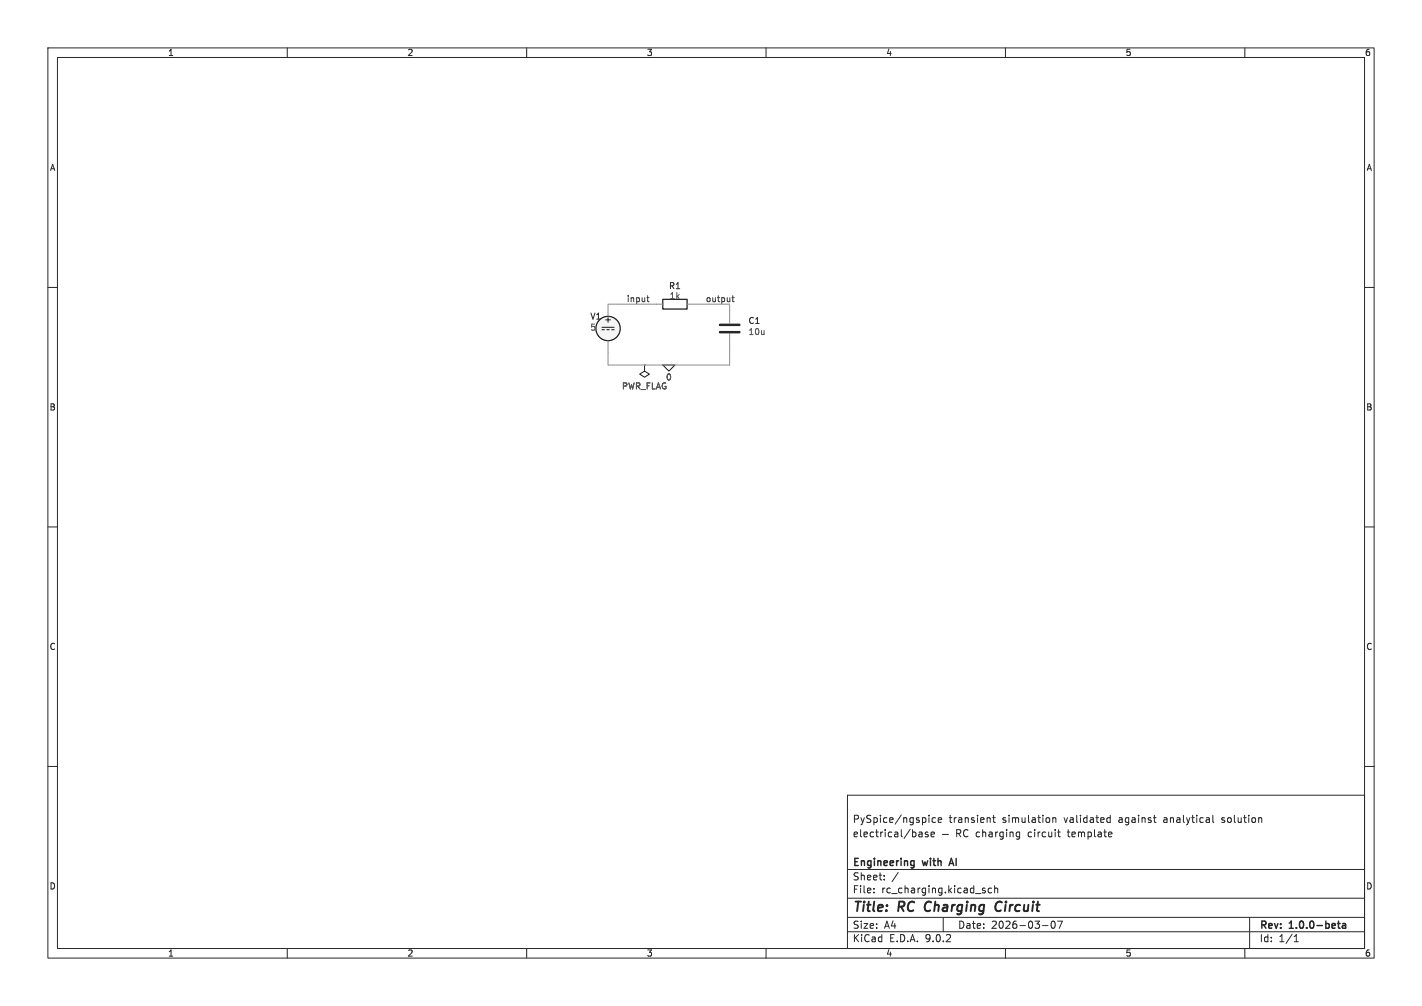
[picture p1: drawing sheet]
<svg xmlns="http://www.w3.org/2000/svg" width="297mm" height="210mm" viewBox="0 0 297 210" stroke-linecap="round" stroke-linejoin="round" font-family="sans-serif">
<path d="M0 0h297v210h-297z" fill="#fff" stroke="#fff" stroke-width=".21"/>
<g fill="none" stroke="#282828" stroke-width=".21">
<path d="M10 10h277v190h-277zM12 12h273v186h-273zM60 10v2M110 10v2M160 10v2M210 10v2M260 10v2M10 60h2M285 60h2M10 110h2M285 110h2M10 160h2"/>
<path d="M177 166h108v32h-108zM192 173.8h.5l.1 .9M192 174.6h.6M192.6 174.1l-.6 .1M193.8 173.8l-.3-.1-.3 .2 .1 .2 .5 .2v.3h-.6M194 170.2v.1M194.5 174.2l.7-.1-.1-.3-.4-.1-.2 .2v.7h.6M195.4 170.8l-.4-.1-.3 .3 .1 .6h.6M196 171.2l.7-.1-.1-.3-.4-.1-.2 .2v.7h.6M196.8 174.2h1.3M199.8 174l.7-.1 .2-.2-.1-.4-.8-.1v1.5M200.2 174l.5 .7"/>
<path d="M202.2 173.3a.71 .71 0 0 0-1 .5 .71 .71 0 0 0 .7 .9l.3-.1M204.6 173.8l-.4-.1-.3 .3 .1 .6h.6M205.2 173.8l.3-.1 .3 .1 .1 .9M205.2 173.2v1.5M206.6 173.8h.6v.9M207.2 174.1h-.5l-.2 .2 .2 .4 .5-.1M207.3 170.7h.6M207.5 170.2v1.3l.4 .2M208 173.7v1M208.4 173.7l-.4 .3M209.5 173.8l-.4-.1-.3 .3 .2 .6h.5M209.5 173.7v1.2l-.3 .3-.3-.1"/>
<path d="M210.2 173.2v.1M210.2 173.7v1M211 173.8l.2-.1 .3 .1 .1 .9M211 173.7v1M213 173.8l-.5-.1-.3 .3 .2 .6h.6M213 173.7v1.2l-.3 .3-.4-.1M219.9 170.8l.2-.1 .4 .1v.9M219.9 170.7v1M220.9 173.7h.6M221.1 174.5l.4 .2M231.3 171.6h.6M231.3 170.8h.6"/>
<path d="M231.9 170.2v1.5M232 173.7l.2 .4-.7 .1M232.2 174.6l-.2 .1M240.9 170.7h.6M241.3 171.7h.2M253.3 170.2v1.3l.2 .2M263.5 170.8v.9M285 160h2M60 198v2M110 198v2M160 198v2M177 194.5h108"/>
<path d="M177 191.5h108M177 187.5h108M177 181.5h108M182.5 186.3v.1M182.5 185.5v.1M184.7 183.6v.1M184.7 182.8v.1M187.6 182.1l-1.3 2M197 191.5v3M205.4 185.9l.3 .1 .1 .2-.2 .2h-.3M205.4 185.4l.3 .1M207.1 185.5l-.4-.1-.3 .3 .1 .6h.6"/>
<path d="M207.7 185.5l.3-.1 .3 .1 .1 .9M207.7 184.9v1.5M210 198v2M217.7 193.2h1.2M219.7 192.4l.2-.1a.8 .8 0 0 1 .5 .7 .8 .8 0 0 1-.5 .8l-.2-.1-.2-.5zM220.9 192.3h1l-.7 1.5M260 198v2M261 191.5v6.5M270.3 196.6h.9M270.3 195.5l.4-.4v1.5"/>
</g>
<path d="M190.5 179.7l.4 .1M190.9 179.7v1.2l-.3 .3M198.7 179.2l-.5 1.5M190.9 180.6l-.4 .1M198.3 180.3h.8M279.3 192.8h.6M279.6 193.7l.3 .1M280.4 192.9h.6l.1 .9M281.1 193.1l-.5 .1-.3 .2 .3 .4 .5-.1" fill="none" stroke="#282828" stroke-width=".3"/>
<path d="M193.4 188.5l-.3 .9 .3 .7M208.9 188.2a1.07 1.07 0 0 0-1 .8 1.07 1.07 0 0 0 .5 1.2l.5-.1" fill="none" stroke="#282828" stroke-width=".4"/>
<path d="M150.4 67.8h4M150.4 69.3h4" fill="none" stroke="#141414" stroke-width=".51"/>
<path d="M134.6 76.2h.1M138.4 63.5h-11.4v2.5M139.7 76.2h.1M143.5 63.5h8.9v4.1M152.4 69.6v6.6h-25.4v-5.1" fill="none" stroke="#8c8c8c" stroke-width=".21"/>
<g fill="none" stroke="#141414" stroke-width=".25">
<path d="M138.4 62.5h5.1v2h-5.1z"/>
<circle cx="127" cy="68.6" r="2.54"/>
</g>
<circle cx="127" cy="68.6" r="2.54" fill="#f5f5f5" stroke="#f5f5f5" stroke-width=".21"/>
<path d="M125.7 68.3h2.6M125.7 68.8h.5M126.7 68.8h.6M127.8 68.8h.5M134.6 76.2v1.3l1 .6-1 .6-1-.6 1-.6M138.4 76.2h2.6l-1.3 1.3z" fill="none" stroke="#141414" stroke-width=".21"/>
<path d="M135.1 62.1h.5M135.3 61.7v1.1l.3 .2M152.9 62.1h.4M153 61.7v1.1l.3 .2" fill="none" stroke="#3c3c3c" stroke-width=".21"/>
<g font-size="2.8" fill="#282828">
<text x="178" y="190.9">Title:</text>
<text x="187.7" y="190.9">RC</text>
<text x="194" y="190.9">Charging</text>
<text x="209.5" y="190.9">Circuit</text>
</g>
<g font-size="2.1" fill="#282828">
<text x="178" y="172">PySpice/ngspice</text>
<text x="198.2" y="172">transient</text>
<text x="209.4" y="172">simulation</text>
<text x="222.4" y="172">validated</text>
<text x="233.9" y="172">against</text>
<text x="243.4" y="172">analytical</text>
<text x="255.7" y="172">solution</text>
<text x="178" y="175">electrical/base</text>
<text x="215" y="175">circuit</text>
<text x="223.4" y="175">template</text>
<text x="178" y="184">Sheet:</text>
<text x="178" y="181.2">Engineering</text>
<text x="192.8" y="181.2">with</text>
<text x="199.1" y="181.2">AI</text>
<text x="178" y="186.7">File:</text>
<text x="184.1" y="186.7">rc_charging.kicad_sch</text>
<text x="178" y="196.9">KiCad</text>
<text x="178" y="194.1">Size:</text>
<text x="184.7" y="194.1">A4</text>
<text x="185.7" y="196.9">E.D.A.</text>
<text x="193.3" y="196.9">9.0.2</text>
<text x="200" y="194.1">Date:</text>
<text x="207" y="194.1">2026-03-07</text>
<text x="263" y="194.3">Rev:</text>
<text x="263" y="196.9">Id:</text>
<text x="267.1" y="196.9">1/1</text>
<text x="269.4" y="194.3">1.0.0-beta</text>
</g>
<g font-size="1.8" fill="#282828">
<text x="35" y="11.9">1</text>
<text x="85" y="11.9">2</text>
<text x="135" y="11.9">3</text>
<text x="185" y="11.9">4</text>
<text x="235" y="11.9">5</text>
<text x="285" y="11.9">6</text>
<text x="10.3" y="35.9">A</text>
<text x="285.3" y="35.9">A</text>
<text x="139.6" y="60.6">R1</text>
<text x="123.2" y="66.9">V1</text>
<text x="156.2" y="67.8">C1</text>
<text x="10.3" y="85.9">B</text>
<text x="285.3" y="85.9">B</text>
<text x="10.3" y="135.9">C</text>
<text x="285.3" y="135.9">C</text>
<text x="10.3" y="185.9">D</text>
<text x="285.3" y="185.9">D</text>
<text x="35" y="199.9">1</text>
<text x="85" y="199.9">2</text>
<text x="135" y="199.9">3</text>
<text x="185" y="199.9">4</text>
<text x="235" y="199.9">5</text>
<text x="285" y="199.9">6</text>
</g>
<g font-size="1.8" fill="#3c3c3c">
<text x="130.8" y="63.2">input</text>
<text x="147.3" y="63.2">output</text>
</g>
<g font-size="1.8" fill="#505050">
<text x="139.7" y="62.6">1k</text>
<text x="123.2" y="69.2">5</text>
<text x="156.2" y="70.1">10u</text>
<text x="129.8" y="81.5">PWR_FLAG</text>
<text x="139" y="79.6">0</text>
</g>
<text font-size="1.8" fill="#141414" x="126.1" y="67.5">+</text>
</svg>
